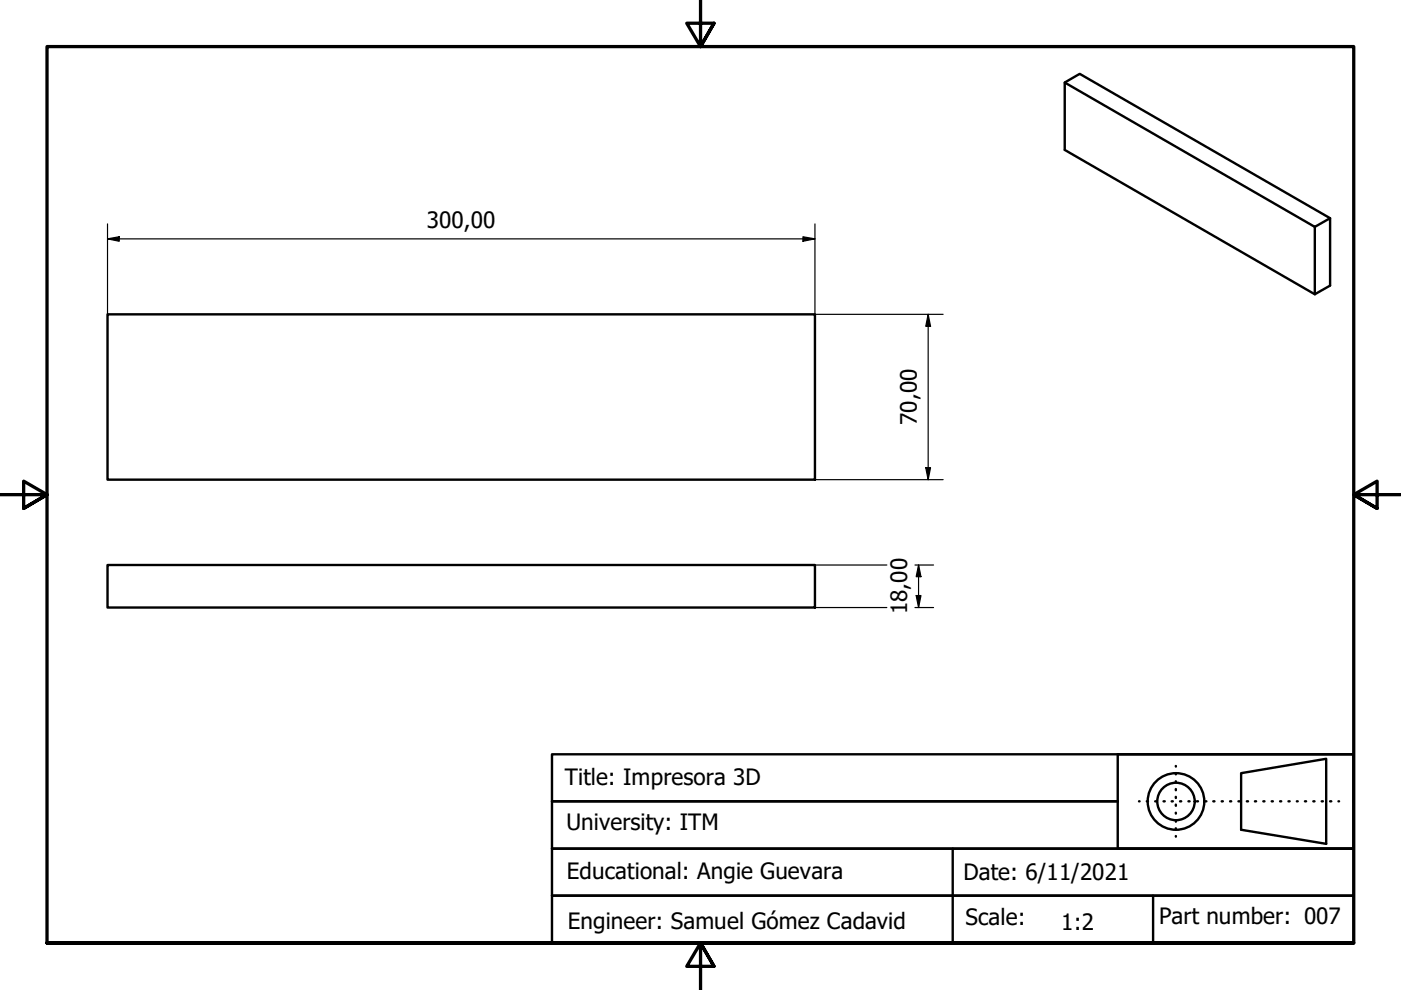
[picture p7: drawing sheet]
<svg xmlns="http://www.w3.org/2000/svg" width="297mm" height="210mm" viewBox="0 0 297 210" stroke-linecap="round" stroke-linejoin="round" font-family="sans-serif">
<!-- layer: Visible (ISO) -->
<path d="M225.7 17.5l53.1 30.6 3.2-1.8v14.3l-3.2 1.8v-14.3M282 46.3l-53.1-30.6-3.2 1.8v14.3l53.1 30.6M22.8 66.6h150v35.1h-150zM22.8 119.8h150v9h-150z" fill="none" stroke="#000" stroke-width=".51"/>
<!-- layer: Border (ISO) -->
<path d="M148.5 -.1v10l-2.9-5h5.8l-2.9 5 2.9-5M0 104.9h10l-5-2.9v5.8l5-2.9-5 2.9M297 104.9h-10l5-2.9v5.8l-5-2.9 5 2.9M10 199.9v-190h277v190h-277h277M151.4 204.9l-2.9-5 2.9 5h-5.8l2.9-5v10" fill="none" stroke="#000" stroke-width=".7"/>
<!-- layer: Title (ISO) -->
<g fill="none" stroke="#000" stroke-width=".51">
<path d="M117 159.9h170v20h-170v10h170v10h-170v-10h170v-10h-170v-10h120h-120zM237 159.9h50v20h-50zM202 179.9v20M241.5 169.9h.1M243.1 169.9h.3M244.9 169.9h.3M246.7 169.9h.3M248.4 169.9h.3M249.3 162.4v.1M249.3 163.9v.3M249.3 165.6v.2M249.3 167.3v.2"/>
<path d="M249.3 168.9v.3M249.3 170.6v.3M249.3 172.3v.2M249.3 174v.2M249.3 175.6v.3M249.3 177.3v.1M250.2 169.9h.2M252 169.9h.2M253.7 169.9h.3M255.5 169.9h.3M257.2 169.9h.3M259 169.9h.3"/>
<path d="M260.8 169.9h.2M262.6 169.9h.2M263.1 163.9l18.1-3v18l-18.1-3zM264.4 169.9h.2M266.1 169.9h.2M267.8 169.9h.3M269.6 169.9h.3M271.4 169.9h.3M273.2 169.9h.2M275 169.9h.1M276.7 169.9h.2M278.4 169.9h.3"/>
<path d="M280.2 169.9h.3M282 169.9h.3M283.8 169.9h.1M244.5 189.9v10"/>
<circle cx="249.3" cy="169.9" r="6"/>
<circle cx="249.3" cy="169.9" r="4"/>
</g>
<!-- layer: Dimension (ISO) -->
<g fill="none" stroke="#000" stroke-width=".25">
<path d="M22.8 50.6l2.5-.4v1zM22.8 50.6h150M22.8 47.5v19.1M170.2 50.2l2.6 .4-2.6 .6zM172.8 47.5v19.1h27.2M196.8 66.6l.5 2.6h-1zM196.8 66.6v35.1M196.3 99.2h1l-.5 2.5zM172.8 101.7h27.2M172.8 119.8h15.2M194 119.8h3.9M194.8 119.8l.5 2.5h-1.1z"/>
<path d="M194.8 119.8v9M172.8 128.8h15.2M194 128.8h3.9M194.2 126.3h1.1l-.5 2.5z"/>
</g>
<g fill="#000">
<path d="M22.8 50.6l2.5-.4v1z" fill-rule="evenodd"/>
<path d="M170.2 50.2l2.6 .4-2.6 .6z" fill-rule="evenodd"/>
<path d="M196.8 66.6l.5 2.6h-1z" fill-rule="evenodd"/>
<path d="M196.3 99.2h1l-.5 2.5z" fill-rule="evenodd"/>
<path d="M194.2 126.3h1.1l-.5 2.5z" fill-rule="evenodd"/>
<path d="M194.8 119.8l.5 2.5h-1.1z" fill-rule="evenodd"/>
</g>
<g font-size="4.8">
<text x="90.5" y="48.3">300,00</text>
<text x="194.4" y="90.1" transform="rotate(-90 194.4 90.1)">70,00</text>
<text x="192.3" y="130.3" transform="rotate(-90 192.3 130.3)">18,00</text>
<text x="119.8" y="166.5">Title: Impresora 3D</text>
<text x="120.1" y="176">University: ITM</text>
<text x="120.2" y="186.3">Educational: Angie Guevara</text>
<text x="204.3" y="186.6">Date: 6/11/2021</text>
<text x="120.4" y="196.9">Engineer: Samuel Gómez Cadavid</text>
<text x="204.7" y="196.1">Scale:</text>
<text x="225" y="197.1">1:2</text>
<text x="245.7" y="195.9">Part number: 007</text>
</g>
</svg>
